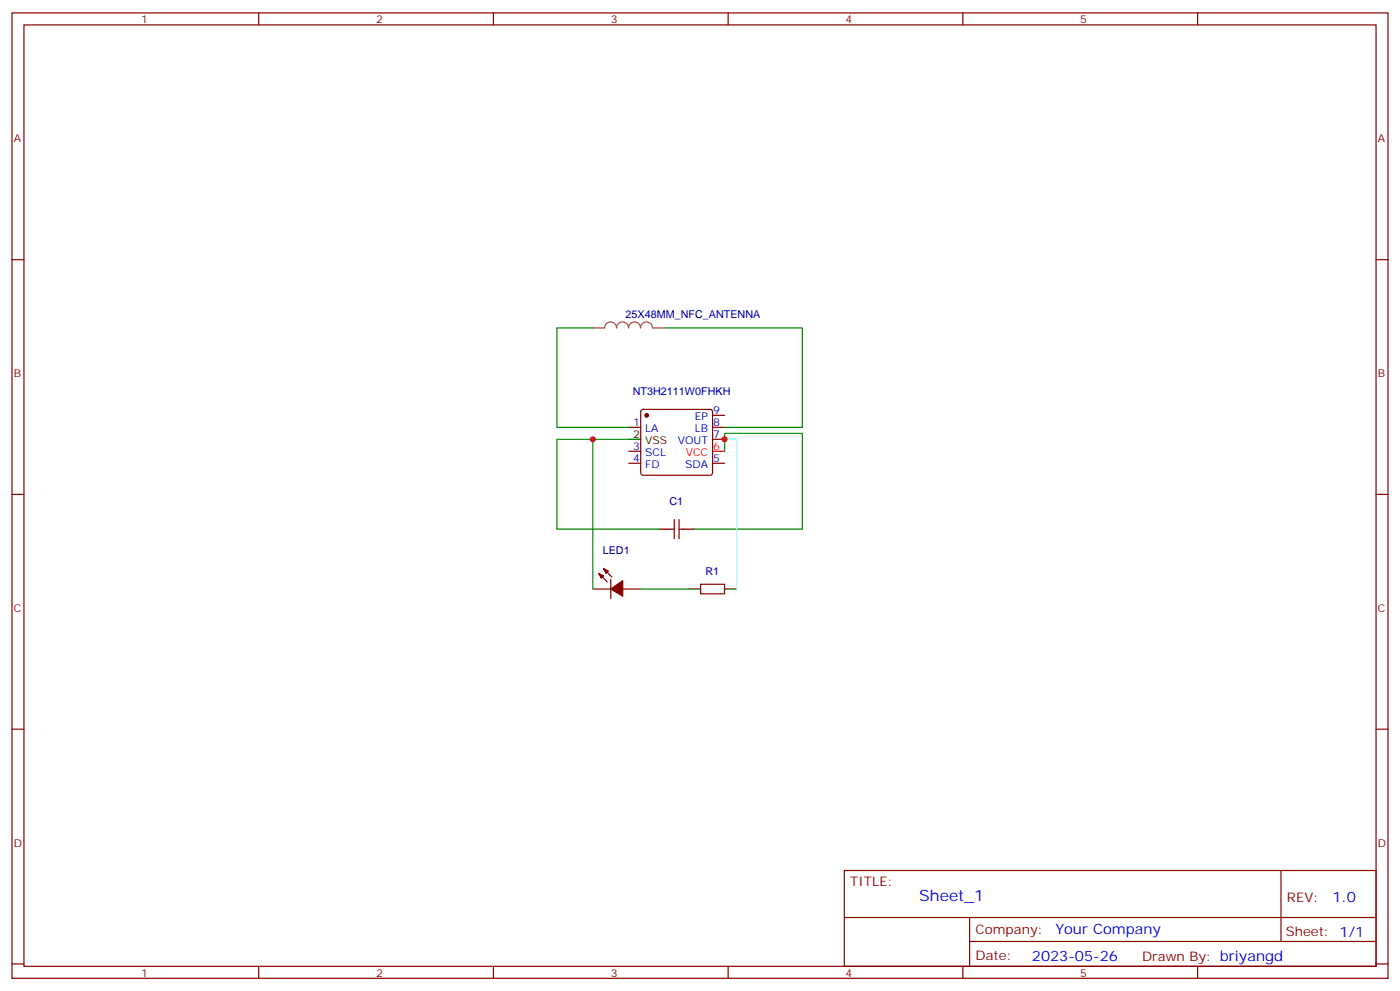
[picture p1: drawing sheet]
<svg xmlns="http://www.w3.org/2000/svg" width="412mm" height="292mm" viewBox="0 0 412 292" stroke-linecap="round" stroke-linejoin="round" font-family="sans-serif">
<g fill="none" stroke="#870000" stroke-width=".35">
<path d="M3.5 3.8h405.4v284.3h-405.4zM7.1 7.3h398.2v277.3h-398.2zM76.2 3.8v3.5M145.3 3.8v3.5M214.5 3.8v3.5M283.6 3.8v3.5M352.8 3.8v3.5M3.5 76.5h3.6M405.3 76.5h3.6M185.2 125.9h3.5M185.2 136.5h3.5M185.2 132.9h3.5"/>
<path d="M189 120.8l.4-.2h19.8l.5 .2 .2 .5v18l-.2 .5-.5 .2h-19.8l-.5-.3-.2-.4v-18zM209.9 122.3h3.5M209.9 125.9h3.5M209.9 129.4h3.5M209.9 136.5h3.5M3.5 145.6h3.6M197.6 155.9h1M198.6 153v5.7M200 153v5.7M200 155.9h1.1M405.3 145.6h3.6M174.6 173.5h5.3"/>
<path d="M176.4 168.9l2.5 2.5M177.8 167.5l2.5 2.5M179.9 170.7v5.6M183.4 173.5h5.3M206.4 172.1h7v2.8h-7zM3.5 214.8h3.6M405.3 214.8h3.6M248.7 256.4h156.6v28.2h-156.6zM377.3 256.4v20.9M248.7 270.2h156.5M285.6 277.3h119.6M285.6 270.2v14.2"/>
<path d="M3.5 283.9h3.6M76.2 284.6v3.5M145.3 284.6v3.5M214.5 284.6v3.5M283.6 284.6v3.5M352.8 284.6v3.5M405.3 283.9h3.6"/>
</g>
<path d="M209.9 132.9h3.5" fill="none" stroke="#f00" stroke-width=".35"/>
<path d="M185.2 129.4h3.5M194 155.9h3.6M201.1 155.9h3.5M202.8 173.5h3.6M213.4 173.5h3.6" fill="none" stroke="#000" stroke-width=".35"/>
<g fill="#870000" stroke="#870000" stroke-width=".35">
<path d="M176.4 168.9l1.4 .7-.7 .7z"/>
<path d="M177.8 167.5l1.4 .7-.7 .7z"/>
<path d="M179.9 173.5l3.5-2.5v4.6z"/>
<circle cx="190.5" cy="122.3" r=".53"/>
</g>
<path d="M174.6 96.6h3.5a1.76 1.76 0 0 1 1.8-1.8 1.76 1.76 0 0 1 1.7 1.8 1.76 1.76 0 0 1 1.8-1.8 1.76 1.76 0 0 1 1.8 1.8 1.76 1.76 0 0 1 1.7-1.8 1.76 1.76 0 0 1 1.8 1.8 1.76 1.76 0 0 1 1.7-1.8 1.76 1.76 0 0 1 1.8 1.8M192.3 96.6h3.5" fill="none" stroke="#a64a4a" stroke-width=".35"/>
<path d="M174.6 96.6h-10.6v29.3h21.2M195.8 96.6h40.6v29.3h-23M174.6 129.4v44.1M185.2 129.4h-21.2v26.5h30M213.4 132.9v-5.3h23v28.3h-31.8M188.7 173.5h14.1" fill="none" stroke="#008700" stroke-width=".35"/>
<path d="M213.4 129.4h3.6v44.1" fill="none" stroke="#3ff" stroke-width=".35"/>
<g fill="#c00">
<circle cx="213.4" cy="129.4" r=".88"/>
<circle cx="174.6" cy="129.4" r=".88"/>
</g>
<text font-size="4.6" fill="#00f" x="270.8" y="265.4">Sheet_1</text>
<g font-size="4.2" fill="#00f">
<text x="392.5" y="265.7">1.0</text>
<text x="310.9" y="275.2">Your Company</text>
<text x="304" y="283">2023-05-26</text>
</g>
<g font-size="3.9" fill="#800">
<text x="250.5" y="261">TITLE:</text>
<text x="379.1" y="265.7">REV:</text>
<text x="287.4" y="275.2">Company:</text>
<text x="378.7" y="275.8">Sheet: 1/1</text>
<text x="287.4" y="282.9">Date:</text>
<text x="336.4" y="282.9">Drawn By: briyangd</text>
</g>
<g font-size="3.2" fill="#800">
<text x="41.6" y="6.8">1</text>
<text x="110.8" y="6.8">2</text>
<text x="179.9" y="6.8">3</text>
<text x="249.1" y="6.8">4</text>
<text x="318.2" y="6.8">5</text>
<text x="4.1" y="41.9">A</text>
<text x="405.9" y="41.9">A</text>
<text x="4.1" y="111.1">B</text>
<text x="405.9" y="111.1">B</text>
<text x="4.1" y="180.2">C</text>
<text x="405.9" y="180.2">C</text>
<text x="4.1" y="249.3">D</text>
<text x="405.9" y="249.3">D</text>
<text x="41.6" y="287.6">1</text>
<text x="110.8" y="287.6">2</text>
<text x="179.9" y="287.6">3</text>
<text x="249.1" y="287.6">4</text>
<text x="318.2" y="287.6">5</text>
</g>
<g font-size="3.2" fill="#000080">
<text x="184.3" y="93.8">25X48MM_NFC_ANTENNA</text>
<text x="186.4" y="116.4">NT3H2111W0FHKH</text>
<text x="197.2" y="148.8">C1</text>
<text x="177.6" y="163.3">LED1</text>
<text x="207.8" y="169.4">R1</text>
</g>
<g font-size="3.2" fill="#00f">
<text x="186.5" y="125.5">1</text>
<text x="204.7" y="123.8">EP</text>
<text x="210.1" y="122">9</text>
<text x="210.1" y="125.5">8</text>
<text x="190" y="127.3">LA</text>
<text x="199.7" y="130.8">VOUT</text>
<text x="204.7" y="127.3">LB</text>
<text x="210.1" y="129">7</text>
<text x="186.5" y="136.1">4</text>
<text x="186.5" y="132.6">3</text>
<text x="190" y="137.9">FD</text>
<text x="190" y="134.3">SCL</text>
<text x="201.8" y="137.9">SDA</text>
<text x="210.1" y="136.1">5</text>
</g>
<g font-size="3.2">
<text x="186.5" y="129">2</text>
<text x="190" y="130.8">VSS</text>
</g>
<g font-size="3.2" fill="#f00">
<text x="202" y="134.3">VCC</text>
<text x="210.1" y="132.6">6</text>
</g>
</svg>
